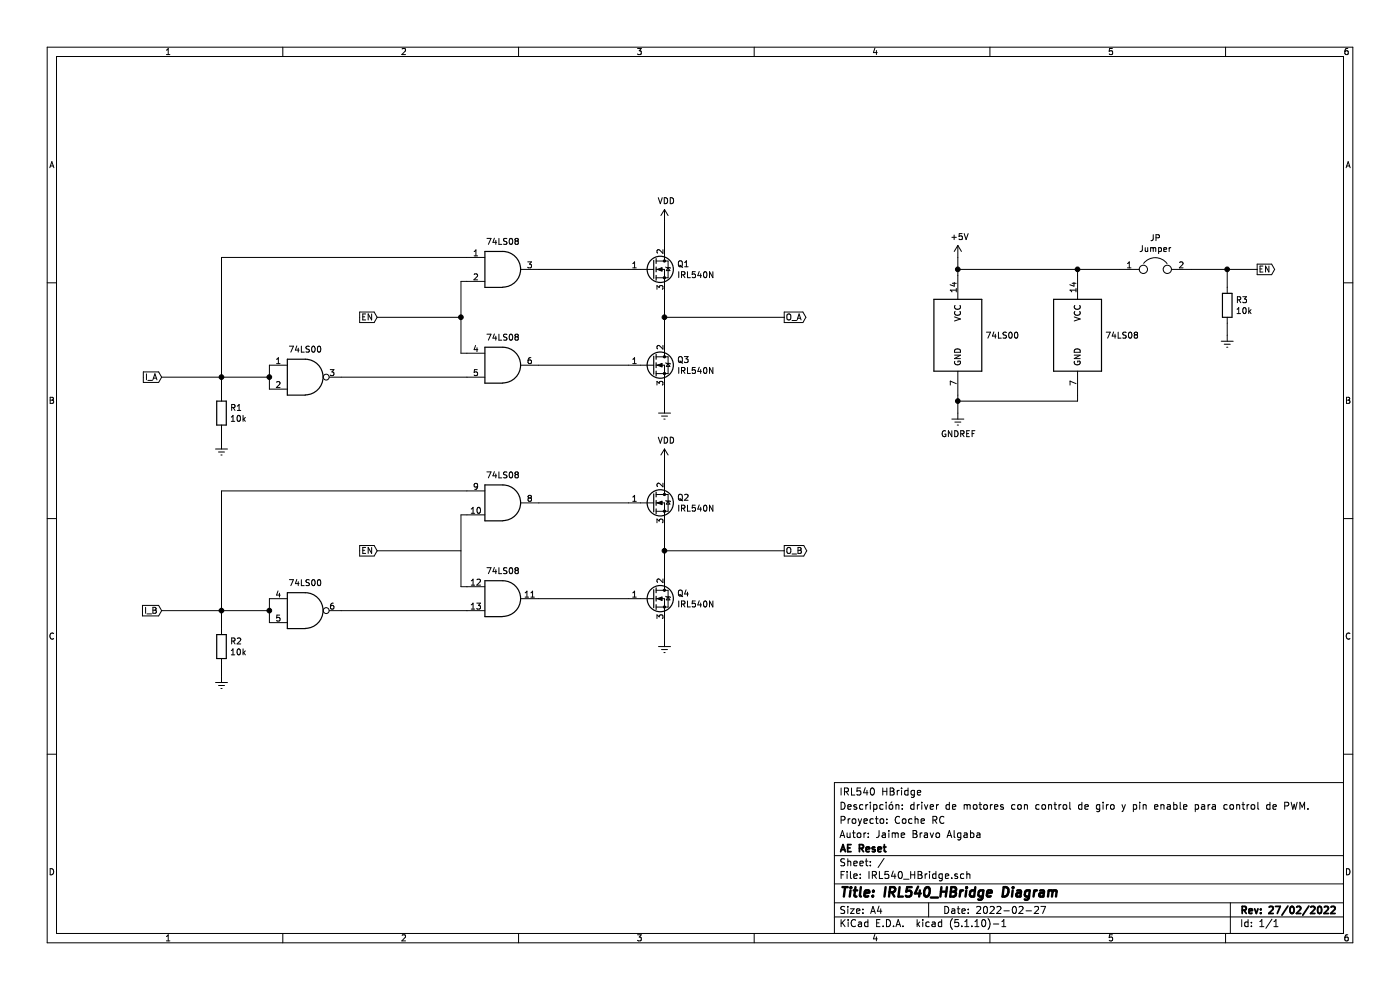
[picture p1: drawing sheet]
EESchema Schematic File Version 4
EELAYER 30 0
EELAYER END
$Descr A4 11693 8268
encoding utf-8
Sheet 1 1
Title "IRL540_HBridge Diagram"
Date "2022-02-27"
Rev "27/02/2022"
Comp "AE Reset"
Comment1 "Autor: Jaime Bravo Algaba"
Comment2 "Proyecto: Coche RC"
Comment3 "Descripción: driver de motores con control de giro y pin enable para control de PWM."
Comment4 "IRL540 HBridge"
$EndDescr
$Comp
L 74xx:74LS00 UE1
U 5 1
P 8000 2800
F 0 "UE1" H 8230 2846 50  0001 L CNN
F 1 "74LS00" H 8230 2800 50  0000 L CNN
F 2 "" H 8000 2800 50  0001 C CNN
F 3 "http://www.ti.com/lit/gpn/sn74ls00" H 8000 2800 50  0001 C CNN
	5    8000 2800
	1    0    0    -1  
$EndComp
$Comp
L 74xx:74LS00 UA1
U 1 1
P 2550 3150
F 0 "UA1" H 2550 3475 50  0001 C CNN
F 1 "74LS00" H 2550 3383 50  0000 C CNN
F 2 "" H 2550 3150 50  0001 C CNN
F 3 "http://www.ti.com/lit/gpn/sn74ls00" H 2550 3150 50  0001 C CNN
	1    2550 3150
	1    0    0    -1  
$EndComp
$Comp
L 74xx:74LS00 UB1
U 2 1
P 2550 5100
F 0 "UB1" H 2550 5425 50  0001 C CNN
F 1 "74LS00" H 2550 5333 50  0000 C CNN
F 2 "" H 2550 5100 50  0001 C CNN
F 3 "http://www.ti.com/lit/gpn/sn74ls00" H 2550 5100 50  0001 C CNN
	2    2550 5100
	1    0    0    -1  
$EndComp
Wire Wire Line
	2250 5000 2250 5100
$Comp
L power:GNDREF #PWR0101
U 1 1
P 8000 3450
F 0 "#PWR0101" H 8000 3200 50  0001 C CNN
F 1 "GNDREF" H 8005 3277 50  0000 C CNN
F 2 "" H 8000 3450 50  0001 C CNN
F 3 "" H 8000 3450 50  0001 C CNN
	1    8000 3450
	1    0    0    -1  
$EndComp
Wire Wire Line
	8000 3300 8000 3350
$Comp
L power:+5V #PWR0102
U 1 1
P 8000 2150
F 0 "#PWR0102" H 8000 2000 50  0001 C CNN
F 1 "+5V" H 8015 2323 50  0000 C CNN
F 2 "" H 8000 2150 50  0001 C CNN
F 3 "" H 8000 2150 50  0001 C CNN
	1    8000 2150
	1    0    0    -1  
$EndComp
Text GLabel 1350 3150 0    50   Input ~ 0
I_A
Text GLabel 1350 5100 0    50   Input ~ 0
I_B
Wire Wire Line
	1350 5100 1850 5100
Connection ~ 2250 5100
Wire Wire Line
	2250 5100 2250 5200
Wire Wire Line
	8000 2150 8000 2250
Wire Wire Line
	9000 2300 9000 2250
Wire Wire Line
	9000 2250 8000 2250
Connection ~ 8000 2250
Wire Wire Line
	8000 2250 8000 2300
Wire Wire Line
	9000 3300 9000 3350
Wire Wire Line
	9000 3350 8000 3350
Connection ~ 8000 3350
Wire Wire Line
	8000 3350 8000 3450
$Comp
L 74xx:74LS08 UA2
U 1 1
P 4200 2250
F 0 "UA2" H 4200 2575 50  0001 C CNN
F 1 "74LS08" H 4200 2483 50  0000 C CNN
F 2 "" H 4200 2250 50  0001 C CNN
F 3 "http://www.ti.com/lit/gpn/sn74LS08" H 4200 2250 50  0001 C CNN
	1    4200 2250
	1    0    0    -1  
$EndComp
$Comp
L 74xx:74LS08 UB2
U 2 1
P 4200 3050
F 0 "UB2" H 4200 3375 50  0001 C CNN
F 1 "74LS08" H 4200 3283 50  0000 C CNN
F 2 "" H 4200 3050 50  0001 C CNN
F 3 "http://www.ti.com/lit/gpn/sn74LS08" H 4200 3050 50  0001 C CNN
	2    4200 3050
	1    0    0    -1  
$EndComp
Wire Wire Line
	3900 2350 3850 2350
Wire Wire Line
	3850 2950 3900 2950
Wire Wire Line
	3900 2150 1850 2150
$Comp
L 74xx:74LS08 UC1
U 3 1
P 4200 4200
F 0 "UC1" H 4200 4525 50  0001 C CNN
F 1 "74LS08" H 4200 4433 50  0000 C CNN
F 2 "" H 4200 4200 50  0001 C CNN
F 3 "http://www.ti.com/lit/gpn/sn74LS08" H 4200 4200 50  0001 C CNN
	3    4200 4200
	1    0    0    -1  
$EndComp
$Comp
L 74xx:74LS08 UD1
U 4 1
P 4200 5000
F 0 "UD1" H 4200 5325 50  0001 C CNN
F 1 "74LS08" H 4200 5233 50  0000 C CNN
F 2 "" H 4200 5000 50  0001 C CNN
F 3 "http://www.ti.com/lit/gpn/sn74LS08" H 4200 5000 50  0001 C CNN
	4    4200 5000
	1    0    0    -1  
$EndComp
Wire Wire Line
	3900 4300 3850 4300
Wire Wire Line
	3850 4900 3900 4900
Wire Wire Line
	3900 4100 1850 4100
Connection ~ 1850 5100
Wire Wire Line
	1850 5100 2250 5100
Wire Wire Line
	3900 5100 2850 5100
Wire Wire Line
	1850 5250 1850 5100
$Comp
L Device:R R2
U 1 1
P 1850 5400
F 0 "R2" H 1920 5446 50  0000 L CNN
F 1 "10k" H 1920 5355 50  0000 L CNN
F 2 "" V 1780 5400 50  0001 C CNN
F 3 "~" H 1850 5400 50  0001 C CNN
	1    1850 5400
	1    0    0    -1  
$EndComp
$Comp
L power:GNDREF #PWR0103
U 1 1
P 1850 5650
F 0 "#PWR0103" H 1850 5400 50  0001 C CNN
F 1 "GNDREF" H 1855 5477 50  0001 C CNN
F 2 "" H 1850 5650 50  0001 C CNN
F 3 "" H 1850 5650 50  0001 C CNN
	1    1850 5650
	1    0    0    -1  
$EndComp
Wire Wire Line
	1850 5550 1850 5650
$Comp
L power:GNDREF #PWR0104
U 1 1
P 5550 3400
F 0 "#PWR0104" H 5550 3150 50  0001 C CNN
F 1 "GNDREF" H 5555 3227 50  0001 C CNN
F 2 "" H 5550 3400 50  0001 C CNN
F 3 "" H 5550 3400 50  0001 C CNN
	1    5550 3400
	1    0    0    -1  
$EndComp
$Comp
L 74xx:74LS08 UE2
U 5 1
P 9000 2800
F 0 "UE2" H 9230 2846 50  0001 L CNN
F 1 "74LS08" H 9230 2800 50  0000 L CNN
F 2 "" H 9000 2800 50  0001 C CNN
F 3 "http://www.ti.com/lit/gpn/sn74LS08" H 9000 2800 50  0001 C CNN
	5    9000 2800
	1    0    0    -1  
$EndComp
$Comp
L Transistor_FET:IRF540N Q1
U 1 1
P 5450 2250
F 0 "Q1" H 5654 2296 50  0000 L CNN
F 1 "IRL540N" H 5654 2205 50  0000 L CNN
F 2 "Package_TO_SOT_THT:TO-220-3_Vertical" H 5700 2175 50  0001 L CIN
F 3 "http://www.irf.com/product-info/datasheets/data/irf540n.pdf" H 5450 2250 50  0001 L CNN
	1    5450 2250
	1    0    0    -1  
$EndComp
$Comp
L Transistor_FET:IRF540N Q2
U 1 1
P 5450 4200
F 0 "Q2" H 5654 4246 50  0000 L CNN
F 1 "IRL540N" H 5654 4155 50  0000 L CNN
F 2 "Package_TO_SOT_THT:TO-220-3_Vertical" H 5700 4125 50  0001 L CIN
F 3 "http://www.irf.com/product-info/datasheets/data/irf540n.pdf" H 5450 4200 50  0001 L CNN
	1    5450 4200
	1    0    0    -1  
$EndComp
$Comp
L Transistor_FET:IRF540N Q4
U 1 1
P 5450 5000
F 0 "Q4" H 5654 5046 50  0000 L CNN
F 1 "IRL540N" H 5654 4955 50  0000 L CNN
F 2 "Package_TO_SOT_THT:TO-220-3_Vertical" H 5700 4925 50  0001 L CIN
F 3 "http://www.irf.com/product-info/datasheets/data/irf540n.pdf" H 5450 5000 50  0001 L CNN
	1    5450 5000
	1    0    0    -1  
$EndComp
Wire Wire Line
	4500 2250 5250 2250
Wire Wire Line
	5250 3050 4500 3050
Wire Wire Line
	5250 4200 4500 4200
Wire Wire Line
	5250 5000 4500 5000
Wire Wire Line
	2250 3050 2250 3150
Wire Wire Line
	2850 3150 3900 3150
Wire Wire Line
	1350 3150 1850 3150
Connection ~ 2250 3150
Wire Wire Line
	2250 3150 2250 3250
Wire Wire Line
	1850 2150 1850 3150
Connection ~ 1850 3150
Wire Wire Line
	1850 3150 2250 3150
Wire Wire Line
	5550 4400 5550 4600
Wire Wire Line
	1850 4100 1850 5100
Wire Wire Line
	3850 2350 3850 2650
$Comp
L Device:R R1
U 1 1
P 1850 3450
F 0 "R1" H 1920 3496 50  0000 L CNN
F 1 "10k" H 1920 3405 50  0000 L CNN
F 2 "" V 1780 3450 50  0001 C CNN
F 3 "~" H 1850 3450 50  0001 C CNN
	1    1850 3450
	1    0    0    -1  
$EndComp
$Comp
L power:GNDREF #PWR0105
U 1 1
P 1850 3700
F 0 "#PWR0105" H 1850 3450 50  0001 C CNN
F 1 "GNDREF" H 1855 3527 50  0001 C CNN
F 2 "" H 1850 3700 50  0001 C CNN
F 3 "" H 1850 3700 50  0001 C CNN
	1    1850 3700
	1    0    0    -1  
$EndComp
Wire Wire Line
	1850 3600 1850 3700
Wire Wire Line
	1850 3300 1850 3150
Wire Wire Line
	10250 2400 10250 2250
$Comp
L Device:R R3
U 1 1
P 10250 2550
F 0 "R3" H 10320 2596 50  0000 L CNN
F 1 "10k" H 10320 2505 50  0000 L CNN
F 2 "" V 10180 2550 50  0001 C CNN
F 3 "~" H 10250 2550 50  0001 C CNN
	1    10250 2550
	1    0    0    -1  
$EndComp
$Comp
L power:GNDREF #PWR0106
U 1 1
P 10250 2800
F 0 "#PWR0106" H 10250 2550 50  0001 C CNN
F 1 "GNDREF" H 10255 2627 50  0001 C CNN
F 2 "" H 10250 2800 50  0001 C CNN
F 3 "" H 10250 2800 50  0001 C CNN
	1    10250 2800
	1    0    0    -1  
$EndComp
Wire Wire Line
	10250 2700 10250 2800
Wire Wire Line
	3850 4300 3850 4900
$Comp
L power:GNDREF #PWR0107
U 1 1
P 5550 5350
F 0 "#PWR0107" H 5550 5100 50  0001 C CNN
F 1 "GNDREF" H 5555 5177 50  0001 C CNN
F 2 "" H 5550 5350 50  0001 C CNN
F 3 "" H 5550 5350 50  0001 C CNN
	1    5550 5350
	1    0    0    -1  
$EndComp
$Comp
L power:VDD #PWR0108
U 1 1
P 5550 1850
F 0 "#PWR0108" H 5550 1700 50  0001 C CNN
F 1 "VDD" H 5565 2023 50  0000 C CNN
F 2 "" H 5550 1850 50  0001 C CNN
F 3 "" H 5550 1850 50  0001 C CNN
	1    5550 1850
	1    0    0    -1  
$EndComp
Wire Wire Line
	5550 1850 5550 2050
$Comp
L power:VDD #PWR0109
U 1 1
P 5550 3850
F 0 "#PWR0109" H 5550 3700 50  0001 C CNN
F 1 "VDD" H 5565 4023 50  0000 C CNN
F 2 "" H 5550 3850 50  0001 C CNN
F 3 "" H 5550 3850 50  0001 C CNN
	1    5550 3850
	1    0    0    -1  
$EndComp
$Comp
L Transistor_FET:IRF540N Q3
U 1 1
P 5450 3050
F 0 "Q3" H 5654 3096 50  0000 L CNN
F 1 "IRL540N" H 5654 3005 50  0000 L CNN
F 2 "Package_TO_SOT_THT:TO-220-3_Vertical" H 5700 2975 50  0001 L CIN
F 3 "http://www.irf.com/product-info/datasheets/data/irf540n.pdf" H 5450 3050 50  0001 L CNN
	1    5450 3050
	1    0    0    -1  
$EndComp
Wire Wire Line
	5550 3250 5550 3400
Wire Wire Line
	5550 3850 5550 4000
Wire Wire Line
	5550 5200 5550 5350
Text GLabel 6550 2650 2    50   Output ~ 0
O_A
Wire Wire Line
	6550 2650 5550 2650
Wire Wire Line
	5550 2450 5550 2650
Connection ~ 5550 2650
Wire Wire Line
	5550 2650 5550 2850
Text GLabel 6550 4600 2    50   Output ~ 0
O_B
Wire Wire Line
	6550 4600 5550 4600
Connection ~ 5550 4600
Wire Wire Line
	5550 4600 5550 4800
$Comp
L Device:Jumper JP1
U 1 1
P 9650 2250
F 0 "JP1" H 9650 2514 50  0000 C CNN
F 1 "Jumper" H 9650 2423 50  0000 C CNN
F 2 "" H 9650 2250 50  0001 C CNN
F 3 "~" H 9650 2250 50  0001 C CNN
	1    9650 2250
	1    0    0    -1  
$EndComp
Text GLabel 10500 2250 2    50   Output ~ 0
EN
Text GLabel 3150 2650 0    50   Input ~ 0
EN
Wire Wire Line
	3150 2650 3850 2650
Wire Wire Line
	10250 2250 10500 2250
Wire Wire Line
	9350 2250 9000 2250
Connection ~ 9000 2250
Wire Wire Line
	10250 2250 9950 2250
Connection ~ 10250 2250
Connection ~ 3850 2650
Wire Wire Line
	3850 2650 3850 2950
Text GLabel 3150 4600 0    50   Input ~ 0
EN
Wire Wire Line
	3150 4600 3850 4600
$EndSCHEMATC
